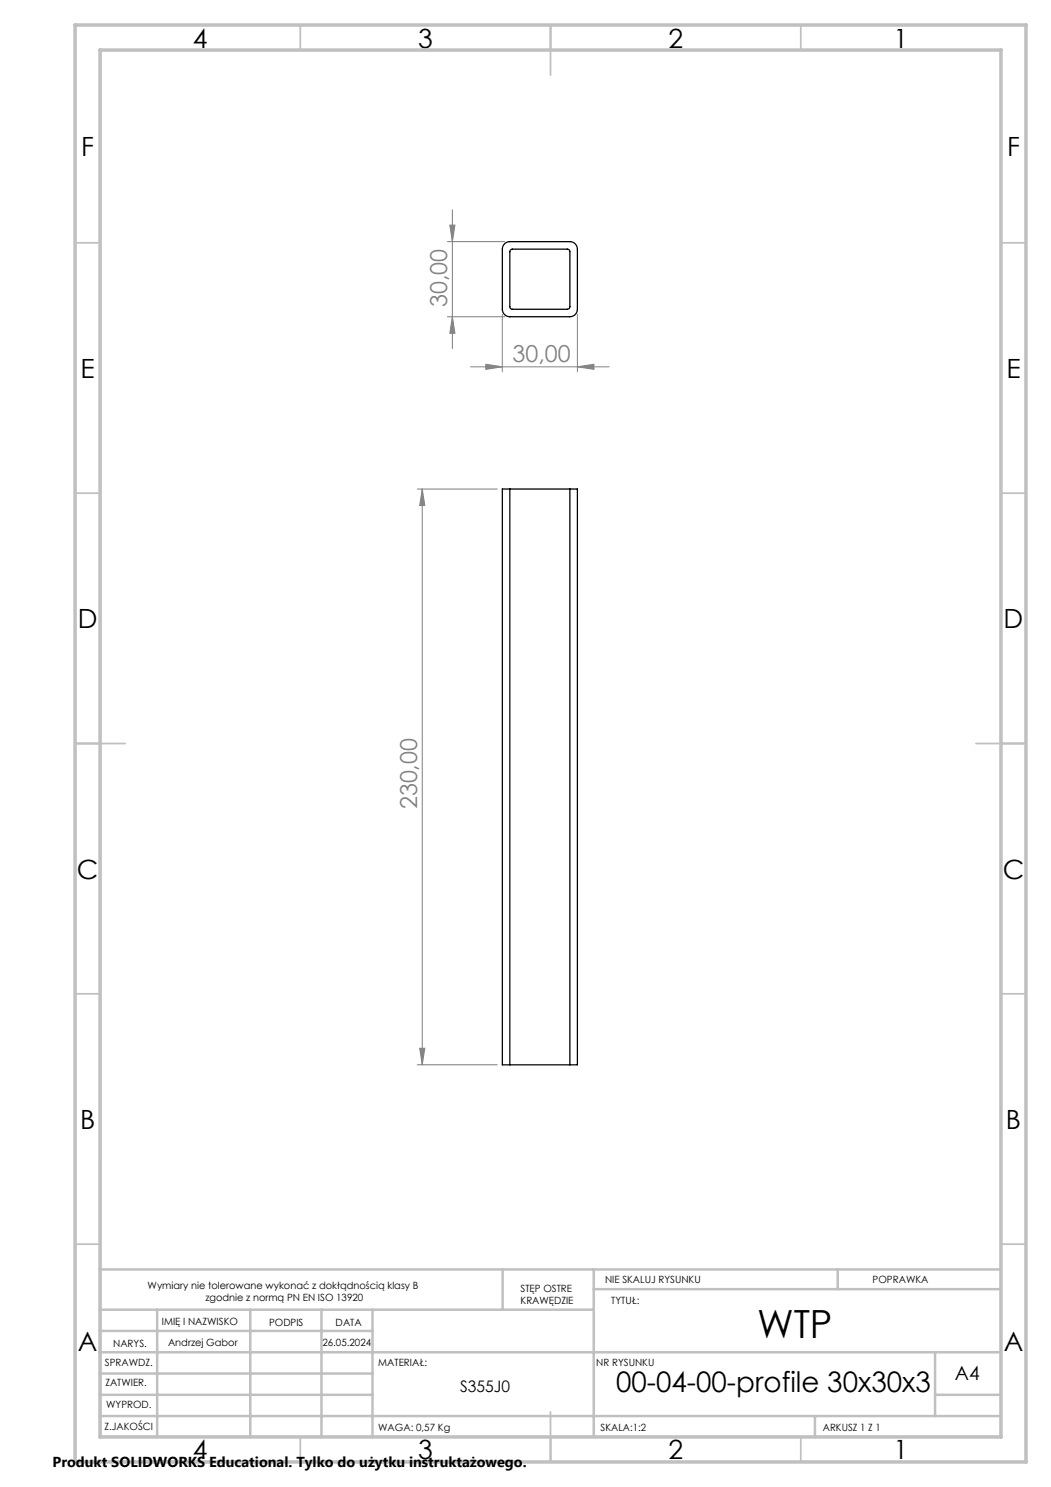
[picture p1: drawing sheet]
<svg xmlns="http://www.w3.org/2000/svg" width="210mm" height="297mm" viewBox="0 0 210 297" stroke-linecap="round" stroke-linejoin="round" font-family="sans-serif">
<path d="M100.8 48.7l.5-.3 .6-.1h12a1.5 1.5 0 0 1 1.5 1.5v12a1.5 1.5 0 0 1-1.5 1.5h-12a1.5 1.5 0 0 1-1.5-1.5v-12l.1-.6zM102 49.9l.4-.1h11l.3 .1 .2 .4v11l-.2 .3-.3 .2h-11l-.4-.2-.1-.3v-11zM101.9 97.7h-1.5v115h1.5M101.9 97.7v115M101.9 97.7h12M113.9 97.7h1.5v115h-1.5M113.9 97.7v115M101.9 212.7h12" fill="none" stroke="#000" stroke-width=".25"/>
<g fill="none" stroke="#808080" stroke-width=".2">
<path d="M89.4 48.3h11.5M89.9 45h1l-.5 3.3zM90.4 41.9v27.7M89.4 63.3h11.5M90.4 63.3l.5 3.3h-1zM94 73.3h27.7M97.1 72.8l3.3 .5-3.3 .5zM100.4 62.8v11.5M115.4 73.3l3.3-.5v1zM115.4 62.8v11.5M83.4 97.7h16M84.4 97.7v115"/>
<path d="M84.4 97.7l.5 3.3h-1zM83.4 212.7h16M83.9 209.4h1l-.5 3.3z"/>
</g>
<path d="M19.8 253.6h180" fill="none" stroke="#c0c0c0" stroke-width=".2"/>
<g fill="none" stroke="#c0c0c0" stroke-width=".35">
<path d="M60 5v5M110 5v10M160 5v5M15 48.5h5M200 48.5h5M15 98.5h5M200 98.5h5M15 148.5h10M195 148.5h10M15 198.5h5M200 198.5h5M15 248.5h5"/>
<path d="M200 248.5h5M60 287v5M110 282v10M160 287v5"/>
</g>
<g fill="none" stroke="#c0c0c0" stroke-width=".5">
<path d="M20 231.7v55.3M19.8 253.6h180M100.4 253.6v8M118.6 253.6v33.5M118.6 257.5h81.2M167.4 253.6v3.9M19.8 265.8h54.6M19.8 261.6h98.8M19.8 278.6h54.6M19.8 274.3h54.6M19.8 270.1h180M31.4 261.6v25.5"/>
<path d="M50 261.6v25.5M64.2 261.6v25.5M74.4 261.6v25.5M186.8 278.6h13M186.8 270.1v12.7M19.8 282.8h180M162.8 282.8v4.3"/>
</g>
<path d="M15 5h190v287h-190zM20 10h180v277h-180z" fill="none" stroke="#c0c0c0" stroke-width=".7"/>
<g fill="#808080">
<path d="M97.1 72.8l3.3 .5-3.3 .5zM115.4 73.3l3.3-.5v1z"/>
<path d="M84.4 97.7l.5 3.3h-1zM83.9 209.4h1l-.5 3.3zM89.9 45h1l-.5 3.3zM90.4 63.3l.5 3.3h-1z"/>
</g>
<text font-size="7.8" x="151.3" y="267.3">WTP</text>
<text font-size="5.6" x="123.1" y="278.1">00-04-00-profile 30x30x3</text>
<g font-size="5.3">
<text x="38.5" y="9.5">4</text>
<text x="83.5" y="9.5">3</text>
<text x="133.6" y="9.5">2</text>
<text x="178.6" y="9.5">1</text>
<text x="16.2" y="31.2">F</text>
<text x="201.2" y="31.2">F</text>
<text x="16.1" y="75.5">E</text>
<text x="201.1" y="75.5">E</text>
<text x="15.5" y="125.5">D</text>
<text x="200.5" y="125.5">D</text>
<text x="15.4" y="175.5">C</text>
<text x="200.4" y="175.5">C</text>
<text x="16" y="225.5">B</text>
<text x="201" y="225.5">B</text>
<text x="15.5" y="269.7">A</text>
<text x="200.5" y="269.7">A</text>
<text x="38.5" y="291.5">4</text>
<text x="83.5" y="291.5">3</text>
<text x="133.6" y="291.5">2</text>
<text x="178.6" y="291.5">1</text>
</g>
<g font-size="4.7" fill="#808080">
<text x="89.4" y="61.4" transform="rotate(-90 89.4 61.4)">30,00</text>
<text x="102.4" y="72.3">30,00</text>
<text x="83.4" y="161.7" transform="rotate(-90 83.4 161.7)">230,00</text>
</g>
<text font-size="3.9" x="190.8" y="275.7">A4</text>
<text font-size="3.2" x="92" y="278.1">S355J0</text>
<text font-size="2.9" x="10.5" y="292.9">Produkt SOLIDWORKS Educational. Tylko do użytku instruktażowego.</text>
<g font-size="2">
<text x="29.5" y="257.4">Wymiary nie tolerowane wykonać z dokłądnością klasy B</text>
<text x="120.9" y="256.3">NIE SKALUJ RYSUNKU</text>
<text x="174.4" y="256.3">POPRAWKA</text>
<text x="41.1" y="259.9">zgodnie z normą PN EN ISO 13920</text>
<text x="104" y="258">STĘP OSTRE</text>
<text x="104" y="260.5">KRAWĘDZIE</text>
<text x="122.1" y="260.5">TYTUŁ:</text>
<text x="22.6" y="269">NARYS.</text>
<text x="32.3" y="264.7">IMIĘ I NAZWISKO</text>
<text x="33.6" y="268.9">Andrzej Gabor</text>
<text x="53.8" y="264.8">PODPIS</text>
<text x="64.4" y="268.9">26.05.2024</text>
<text x="67.1" y="264.8">DATA</text>
<text x="21" y="272.8">SPRAWDZ.</text>
<text x="75.6" y="272.7">MATERIAŁ:</text>
<text x="119.1" y="272.9">NR RYSUNKU</text>
<text x="21.1" y="276.9">ZATWIER.</text>
<text x="21.2" y="281.2">WYPROD.</text>
<text x="20.9" y="285.6">Z.JAKOŚCI</text>
<text x="75.6" y="285.8">WAGA: 0,57 Kg</text>
<text x="120" y="285.8">SKALA:1:2</text>
<text x="164.4" y="285.8">ARKUSZ 1 Z 1</text>
</g>
</svg>
